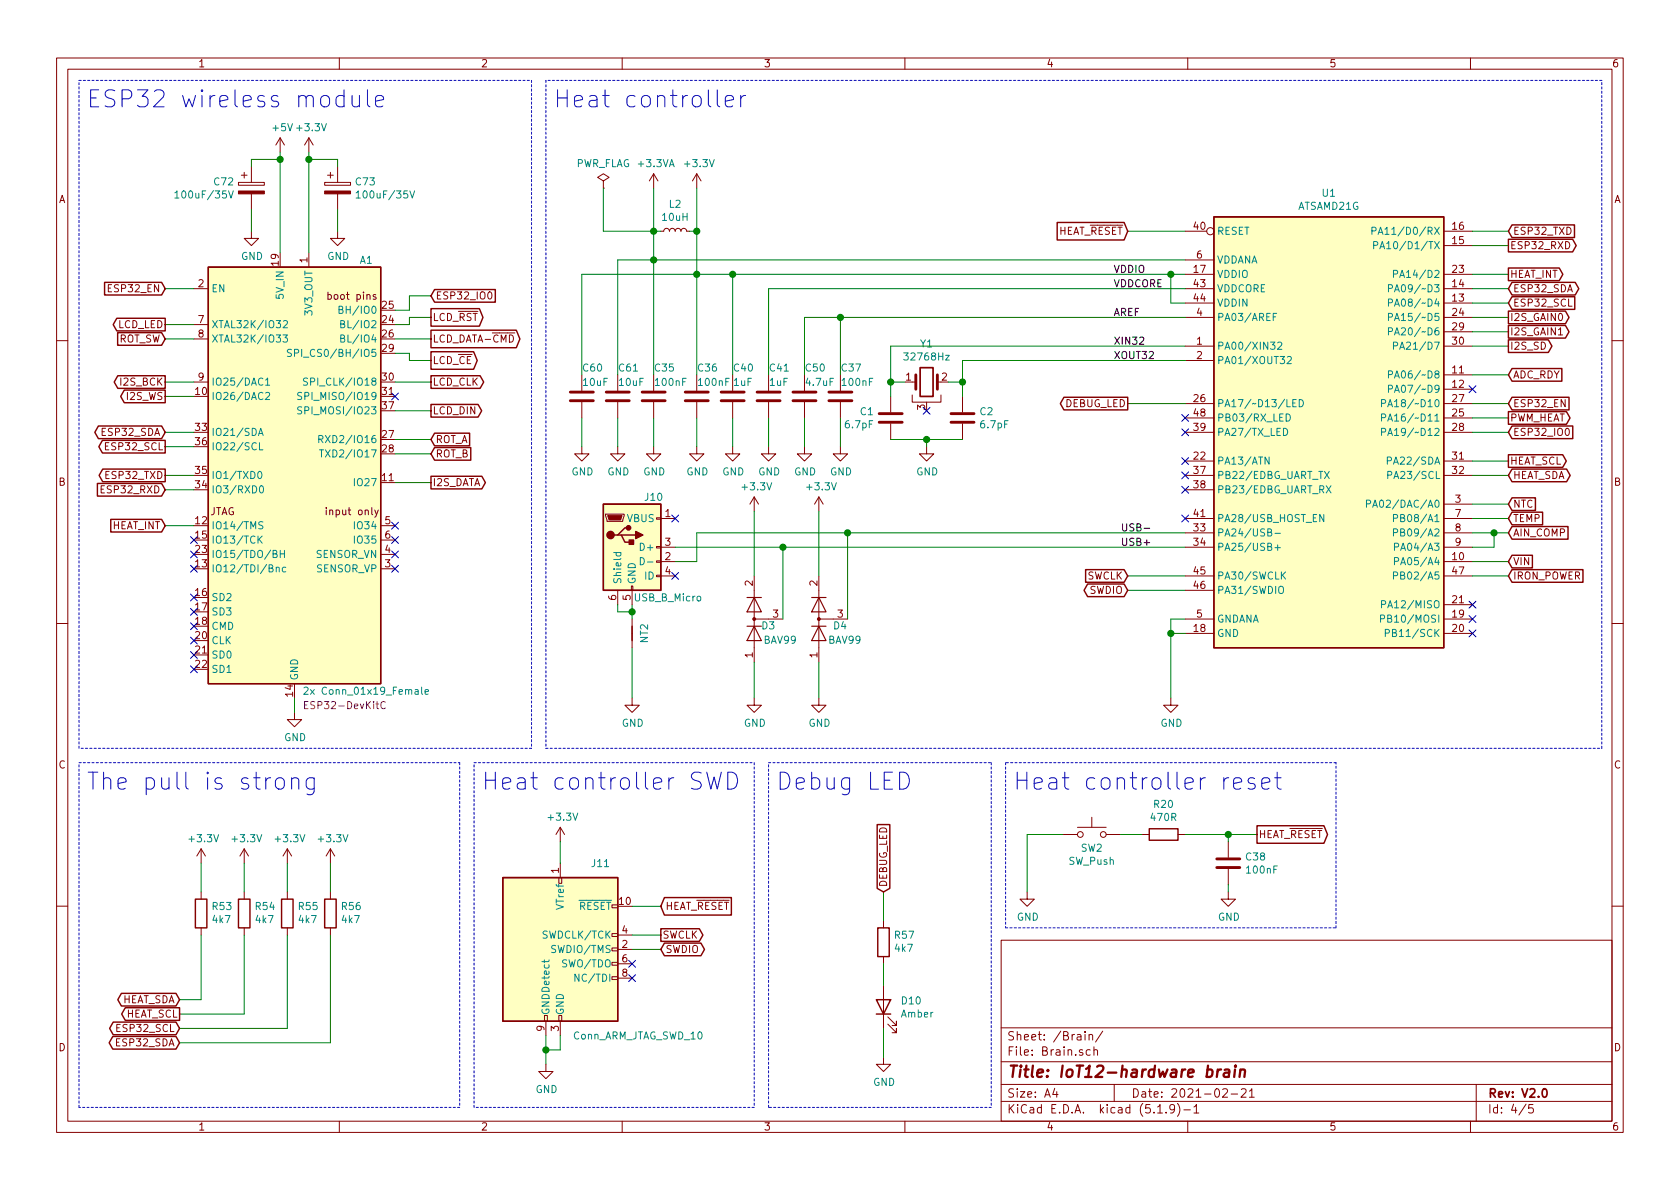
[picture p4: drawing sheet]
EESchema Schematic File Version 4
EELAYER 30 0
EELAYER END
$Descr A4 11693 8268
encoding utf-8
Sheet 4 5
Title "IoT12-hardware brain"
Date "2021-02-21"
Rev "V2.0"
Comp ""
Comment1 ""
Comment2 ""
Comment3 ""
Comment4 ""
$EndDescr
$Comp
L power:GND #PWR0153
U 1 1
P 2050 4950
F 0 "#PWR0153" H 2050 4700 50  0001 C CNN
F 1 "GND" H 2055 4777 50  0000 C CNN
F 2 "" H 2050 4950 50  0001 C CNN
F 3 "" H 2050 4950 50  0001 C CNN
	1    2050 4950
	1    0    0    -1  
$EndComp
$Comp
L power:+5V #PWR0132
U 1 1
P 1950 1050
F 0 "#PWR0132" H 1950 900 50  0001 C CNN
F 1 "+5V" H 1965 1223 50  0000 C CNN
F 2 "" H 1950 1050 50  0001 C CNN
F 3 "" H 1950 1050 50  0001 C CNN
	1    1950 1050
	1    0    0    -1  
$EndComp
Wire Wire Line
	1950 1750 1950 1100
Wire Notes Line
	550  5200 550  550 
Wire Notes Line
	550  550  3700 550 
Wire Notes Line
	3700 550  3700 5200
Wire Notes Line
	3700 5200 550  5200
$Comp
L power:+3.3V #PWR0133
U 1 1
P 2150 1050
F 0 "#PWR0133" H 2150 900 50  0001 C CNN
F 1 "+3.3V" H 2165 1223 50  0000 C CNN
F 2 "" H 2150 1050 50  0001 C CNN
F 3 "" H 2150 1050 50  0001 C CNN
	1    2150 1050
	1    0    0    -1  
$EndComp
Text Notes 600  750  0    118  ~ 0
ESP32 wireless module
Text GLabel 1150 2250 0    50   Output ~ 0
LCD_LED
Wire Wire Line
	1150 2250 1350 2250
Text GLabel 1150 3000 0    50   BiDi ~ 0
ESP32_SDA
Text GLabel 1150 3100 0    50   Output ~ 0
ESP32_SCL
Wire Wire Line
	2150 1050 2150 1100
NoConn ~ 1350 4150
NoConn ~ 1350 4250
NoConn ~ 1350 4350
NoConn ~ 1350 4450
NoConn ~ 1350 4550
NoConn ~ 1350 4650
NoConn ~ 1350 3950
Text GLabel 3000 2500 2    50   Output ~ 0
LCD_~CE
Text GLabel 3000 2650 2    50   Output ~ 0
LCD_CLK
Text GLabel 3000 2850 2    50   Output ~ 0
LCD_DIN
Text GLabel 3000 2200 2    50   Output ~ 0
LCD_~RST
Text GLabel 3000 2350 2    50   Output ~ 0
LCD_DATA-~CMD
Text GLabel 1150 2350 0    50   Input ~ 0
ROT_SW
Text GLabel 3000 3050 2    50   Input ~ 0
ROT_A
Wire Wire Line
	2750 3050 3000 3050
Text GLabel 3000 3150 2    50   Input ~ 0
ROT_B
Wire Wire Line
	3000 3150 2750 3150
$Comp
L MCU_Module-extra:ESP32-DevKitC A1
U 1 1
P 2050 3050
F 0 "A1" H 2550 4300 50  0000 C CNN
F 1 "2x Conn_01x19_Female" H 2550 1300 50  0000 C CNN
F 2 "Module-extra:ESP32-DevKitC" H 2050 1150 50  0001 C CNN
F 3 "https://www.espressif.com/sites/default/files/documentation/esp32-wroom-32_datasheet_en.pdf" H 1750 2950 50  0001 C CNN
F 4 "ESP32-DevKitC" H 2400 1200 50  0000 C CNN "Description"
	1    2050 3050
	1    0    0    -1  
$EndComp
NoConn ~ 2750 2750
Wire Wire Line
	2850 2250 2850 2200
Wire Wire Line
	2850 2200 3000 2200
Wire Wire Line
	2750 2250 2850 2250
Wire Wire Line
	2750 2350 3000 2350
Wire Wire Line
	2750 2450 2850 2450
Wire Wire Line
	2850 2450 2850 2500
Wire Wire Line
	2850 2500 3000 2500
Wire Wire Line
	2750 2650 3000 2650
Wire Wire Line
	2750 2850 3000 2850
Wire Wire Line
	1150 2350 1350 2350
NoConn ~ 1350 3850
Wire Wire Line
	2050 4850 2050 4950
Wire Wire Line
	1350 3650 1150 3650
$Comp
L MCU_Microchip_SAMD-extra:SAMD21G_ARDUINO_M0 U1
U 1 1
P 9250 3000
F 0 "U1" H 9250 4667 50  0000 C CNN
F 1 "ATSAMD21G" H 9250 4576 50  0000 C CNN
F 2 "Package_QFP:TQFP-48_7x7mm_P0.5mm" H 9250 2800 50  0001 L CNN
F 3 "" H 9250 2800 50  0001 L CNN
	1    9250 3000
	1    0    0    -1  
$EndComp
Wire Notes Line
	3800 550  3800 5200
Wire Notes Line
	3800 5200 11150 5200
Wire Notes Line
	11150 550  3800 550 
Text Notes 3850 750  0    118  ~ 0
Heat controller
$Comp
L power:GND #PWR0152
U 1 1
P 8150 4850
F 0 "#PWR0152" H 8150 4600 50  0001 C CNN
F 1 "GND" H 8155 4677 50  0000 C CNN
F 2 "" H 8150 4850 50  0001 C CNN
F 3 "" H 8150 4850 50  0001 C CNN
	1    8150 4850
	1    0    0    -1  
$EndComp
Text GLabel 10500 3200 2    50   Output ~ 0
HEAT_SCL
Wire Wire Line
	10500 3200 10250 3200
Text GLabel 10500 3300 2    50   BiDi ~ 0
HEAT_SDA
$Comp
L Device:R R?
U 1 1
P 2000 6350
AR Path="/604268EE/60320633" Ref="R?"  Part="1" 
AR Path="/60488463/60320633" Ref="R55"  Part="1" 
F 0 "R55" H 1930 6304 50  0000 R CNN
F 1 "4k7" H 1930 6395 50  0000 R CNN
F 2 "Resistor_SMD:R_0805_2012Metric_Pad1.20x1.40mm_HandSolder" V 1930 6350 50  0001 C CNN
F 3 "~" H 2000 6350 50  0001 C CNN
	1    2000 6350
	-1   0    0    1   
$EndComp
$Comp
L Device:R R?
U 1 1
P 2300 6350
AR Path="/604268EE/6032271B" Ref="R?"  Part="1" 
AR Path="/60488463/6032271B" Ref="R56"  Part="1" 
F 0 "R56" H 2230 6304 50  0000 R CNN
F 1 "4k7" H 2230 6395 50  0000 R CNN
F 2 "Resistor_SMD:R_0805_2012Metric_Pad1.20x1.40mm_HandSolder" V 2230 6350 50  0001 C CNN
F 3 "~" H 2300 6350 50  0001 C CNN
	1    2300 6350
	-1   0    0    1   
$EndComp
$Comp
L power:+3.3V #PWR0157
U 1 1
P 2000 6000
F 0 "#PWR0157" H 2000 5850 50  0001 C CNN
F 1 "+3.3V" H 2015 6173 50  0000 C CNN
F 2 "" H 2000 6000 50  0001 C CNN
F 3 "" H 2000 6000 50  0001 C CNN
	1    2000 6000
	1    0    0    -1  
$EndComp
$Comp
L power:+3.3V #PWR0158
U 1 1
P 2300 6000
F 0 "#PWR0158" H 2300 5850 50  0001 C CNN
F 1 "+3.3V" H 2315 6173 50  0000 C CNN
F 2 "" H 2300 6000 50  0001 C CNN
F 3 "" H 2300 6000 50  0001 C CNN
	1    2300 6000
	1    0    0    -1  
$EndComp
Wire Wire Line
	2000 6200 2000 6000
Wire Wire Line
	2300 6200 2300 6000
$Comp
L Connector:USB_B_Micro J10
U 1 1
P 4400 3800
F 0 "J10" H 4550 4150 50  0000 C CNN
F 1 "USB_B_Micro" H 4650 3450 50  0000 C CNN
F 2 "Connector_USB:USB_Micro-B_Amphenol_10118194_Horizontal" H 4550 3750 50  0001 C CNN
F 3 "~" H 4550 3750 50  0001 C CNN
	1    4400 3800
	1    0    0    -1  
$EndComp
NoConn ~ 4700 3600
$Comp
L power:GND #PWR0149
U 1 1
P 4400 4850
F 0 "#PWR0149" H 4400 4600 50  0001 C CNN
F 1 "GND" H 4405 4677 50  0000 C CNN
F 2 "" H 4400 4850 50  0001 C CNN
F 3 "" H 4400 4850 50  0001 C CNN
	1    4400 4850
	1    0    0    -1  
$EndComp
Wire Wire Line
	4400 4850 4400 4500
NoConn ~ 4700 4000
Wire Wire Line
	4700 3800 5450 3800
Wire Wire Line
	4700 3900 4850 3900
Wire Wire Line
	4850 3900 4850 3700
Wire Wire Line
	4850 3700 5900 3700
$Comp
L Diode:BAV99 D?
U 1 1
P 5250 4300
AR Path="/604268EE/60335729" Ref="D?"  Part="1" 
AR Path="/60488463/60335729" Ref="D3"  Part="1" 
F 0 "D3" V 5200 4150 50  0000 L CNN
F 1 "BAV99" V 5100 4000 50  0000 L CNN
F 2 "Package_TO_SOT_SMD:SOT-23" H 5250 3800 50  0001 C CNN
F 3 "https://assets.nexperia.com/documents/data-sheet/BAV99_SER.pdf" H 5250 4300 50  0001 C CNN
	1    5250 4300
	0    -1   -1   0   
$EndComp
Wire Wire Line
	5450 4300 5450 3800
Connection ~ 5450 3800
Wire Wire Line
	5450 3800 8250 3800
Wire Wire Line
	5900 4300 5900 3700
Connection ~ 5900 3700
Wire Wire Line
	5900 3700 8250 3700
$Comp
L power:GND #PWR0150
U 1 1
P 5250 4850
F 0 "#PWR0150" H 5250 4600 50  0001 C CNN
F 1 "GND" H 5255 4677 50  0000 C CNN
F 2 "" H 5250 4850 50  0001 C CNN
F 3 "" H 5250 4850 50  0001 C CNN
	1    5250 4850
	1    0    0    -1  
$EndComp
$Comp
L power:GND #PWR0151
U 1 1
P 5700 4850
F 0 "#PWR0151" H 5700 4600 50  0001 C CNN
F 1 "GND" H 5705 4677 50  0000 C CNN
F 2 "" H 5700 4850 50  0001 C CNN
F 3 "" H 5700 4850 50  0001 C CNN
	1    5700 4850
	1    0    0    -1  
$EndComp
Wire Wire Line
	5250 4600 5250 4850
Wire Wire Line
	5700 4600 5700 4850
$Comp
L power:+3.3V #PWR0147
U 1 1
P 5250 3550
F 0 "#PWR0147" H 5250 3400 50  0001 C CNN
F 1 "+3.3V" H 5265 3723 50  0000 C CNN
F 2 "" H 5250 3550 50  0001 C CNN
F 3 "" H 5250 3550 50  0001 C CNN
	1    5250 3550
	1    0    0    -1  
$EndComp
$Comp
L power:+3.3V #PWR0148
U 1 1
P 5700 3550
F 0 "#PWR0148" H 5700 3400 50  0001 C CNN
F 1 "+3.3V" H 5715 3723 50  0000 C CNN
F 2 "" H 5700 3550 50  0001 C CNN
F 3 "" H 5700 3550 50  0001 C CNN
	1    5700 3550
	1    0    0    -1  
$EndComp
Wire Wire Line
	5700 3550 5700 4000
Wire Wire Line
	5250 3550 5250 4000
$Comp
L Connector:Conn_ARM_JTAG_SWD_10 J11
U 1 1
P 3900 6600
F 0 "J11" H 4250 7200 50  0000 R CNN
F 1 "Conn_ARM_JTAG_SWD_10" H 4900 6000 50  0000 R CNN
F 2 "Connector_PinHeader_2.54mm:PinHeader_2x05_P2.54mm_Vertical" H 3900 6600 50  0001 C CNN
F 3 "http://infocenter.arm.com/help/topic/com.arm.doc.ddi0314h/DDI0314H_coresight_components_trm.pdf" V 3550 5350 50  0001 C CNN
	1    3900 6600
	1    0    0    -1  
$EndComp
Wire Notes Line
	3300 5300 5250 5300
Wire Notes Line
	5250 5300 5250 7700
Wire Notes Line
	5250 7700 3300 7700
Wire Notes Line
	3300 7700 3300 5300
Text Notes 3350 5500 0    118  ~ 0
Heat controller SWD
$Comp
L power:GND #PWR0162
U 1 1
P 3800 7400
F 0 "#PWR0162" H 3800 7150 50  0001 C CNN
F 1 "GND" H 3805 7227 50  0000 C CNN
F 2 "" H 3800 7400 50  0001 C CNN
F 3 "" H 3800 7400 50  0001 C CNN
	1    3800 7400
	1    0    0    -1  
$EndComp
Wire Wire Line
	3800 7400 3800 7300
Wire Wire Line
	3900 7200 3900 7300
Wire Wire Line
	3900 7300 3800 7300
Connection ~ 3800 7300
Wire Wire Line
	3800 7300 3800 7200
$Comp
L power:+3.3V #PWR0154
U 1 1
P 3900 5850
F 0 "#PWR0154" H 3900 5700 50  0001 C CNN
F 1 "+3.3V" H 3915 6023 50  0000 C CNN
F 2 "" H 3900 5850 50  0001 C CNN
F 3 "" H 3900 5850 50  0001 C CNN
	1    3900 5850
	1    0    0    -1  
$EndComp
Wire Wire Line
	3900 5850 3900 6000
Text GLabel 7850 1600 0    50   Input ~ 0
HEAT_~RESET
Text GLabel 4600 6300 2    50   Input ~ 0
HEAT_~RESET
Wire Wire Line
	4400 6300 4600 6300
NoConn ~ 4400 6800
NoConn ~ 4400 6700
Wire Wire Line
	4400 6500 4600 6500
Wire Wire Line
	4400 6600 4600 6600
Text GLabel 4600 6500 2    50   Output ~ 0
SWCLK
Text GLabel 7850 4000 0    50   Input ~ 0
SWCLK
Text GLabel 7850 4100 0    50   BiDi ~ 0
SWDIO
Text GLabel 4600 6600 2    50   BiDi ~ 0
SWDIO
$Comp
L Device:C C?
U 1 1
P 8550 6000
AR Path="/6029EF83/6035A716" Ref="C?"  Part="1" 
AR Path="/60488463/6035A716" Ref="C38"  Part="1" 
F 0 "C38" H 8665 6046 50  0000 L CNN
F 1 "100nF" H 8665 5955 50  0000 L CNN
F 2 "Capacitor_SMD:C_0805_2012Metric_Pad1.18x1.45mm_HandSolder" H 8588 5850 50  0001 C CNN
F 3 "~" H 8550 6000 50  0001 C CNN
	1    8550 6000
	1    0    0    -1  
$EndComp
$Comp
L Device:R R?
U 1 1
P 8100 5800
AR Path="/604268EE/6035BB84" Ref="R?"  Part="1" 
AR Path="/60488463/6035BB84" Ref="R20"  Part="1" 
F 0 "R20" V 8307 5800 50  0000 C CNN
F 1 "470R" V 8216 5800 50  0000 C CNN
F 2 "Resistor_SMD:R_0805_2012Metric_Pad1.20x1.40mm_HandSolder" V 8030 5800 50  0001 C CNN
F 3 "~" H 8100 5800 50  0001 C CNN
	1    8100 5800
	0    -1   -1   0   
$EndComp
Wire Notes Line
	7000 5300 7000 6450
Wire Notes Line
	7000 6450 9300 6450
Wire Notes Line
	9300 6450 9300 5300
Wire Notes Line
	9300 5300 7000 5300
Text Notes 7050 5500 0    118  ~ 0
Heat controller reset
Wire Wire Line
	8250 5800 8550 5800
Wire Wire Line
	8550 5800 8550 5850
$Comp
L power:GND #PWR0160
U 1 1
P 8550 6200
F 0 "#PWR0160" H 8550 5950 50  0001 C CNN
F 1 "GND" H 8555 6027 50  0000 C CNN
F 2 "" H 8550 6200 50  0001 C CNN
F 3 "" H 8550 6200 50  0001 C CNN
	1    8550 6200
	1    0    0    -1  
$EndComp
Wire Wire Line
	8550 6200 8550 6150
Text GLabel 8750 5800 2    50   Output ~ 0
HEAT_~RESET
Wire Wire Line
	8550 5800 8750 5800
Connection ~ 8550 5800
$Comp
L Switch:SW_Push SW2
U 1 1
P 7600 5800
F 0 "SW2" H 7600 5707 50  0000 C CNN
F 1 "SW_Push" H 7600 5616 50  0000 C CNN
F 2 "Button_Switch_SMD:SW_SPST_CK_RS282G05A3" H 7600 6000 50  0001 C CNN
F 3 "~" H 7600 6000 50  0001 C CNN
	1    7600 5800
	1    0    0    -1  
$EndComp
Wire Wire Line
	7800 5800 7950 5800
$Comp
L power:GND #PWR0159
U 1 1
P 7150 6200
F 0 "#PWR0159" H 7150 5950 50  0001 C CNN
F 1 "GND" H 7155 6027 50  0000 C CNN
F 2 "" H 7150 6200 50  0001 C CNN
F 3 "" H 7150 6200 50  0001 C CNN
	1    7150 6200
	1    0    0    -1  
$EndComp
Wire Wire Line
	7400 5800 7150 5800
Wire Wire Line
	7150 5800 7150 6200
$Comp
L Device:Crystal_GND3 Y1
U 1 1
P 6450 2650
F 0 "Y1" H 6450 2918 50  0000 C CNN
F 1 "32768Hz" H 6450 2827 50  0000 C CNN
F 2 "Crystal:Crystal_C26-LF_D2.1mm_L6.5mm_Horizontal_1EP_style1" H 6450 2650 50  0001 C CNN
F 3 "~" H 6450 2650 50  0001 C CNN
	1    6450 2650
	1    0    0    -1  
$EndComp
$Comp
L Device:C C?
U 1 1
P 6700 2900
AR Path="/6029EF83/6037167D" Ref="C?"  Part="1" 
AR Path="/60488463/6037167D" Ref="C2"  Part="1" 
F 0 "C2" H 6815 2946 50  0000 L CNN
F 1 "6.7pF" H 6815 2855 50  0000 L CNN
F 2 "Capacitor_SMD:C_0805_2012Metric_Pad1.18x1.45mm_HandSolder" H 6738 2750 50  0001 C CNN
F 3 "~" H 6700 2900 50  0001 C CNN
	1    6700 2900
	1    0    0    -1  
$EndComp
$Comp
L Device:C C?
U 1 1
P 6200 2900
AR Path="/6029EF83/60371DFA" Ref="C?"  Part="1" 
AR Path="/60488463/60371DFA" Ref="C1"  Part="1" 
F 0 "C1" H 6086 2946 50  0000 R CNN
F 1 "6.7pF" H 6086 2855 50  0000 R CNN
F 2 "Capacitor_SMD:C_0805_2012Metric_Pad1.18x1.45mm_HandSolder" H 6238 2750 50  0001 C CNN
F 3 "~" H 6200 2900 50  0001 C CNN
	1    6200 2900
	1    0    0    -1  
$EndComp
$Comp
L power:GND #PWR0146
U 1 1
P 6450 3100
F 0 "#PWR0146" H 6450 2850 50  0001 C CNN
F 1 "GND" H 6455 2927 50  0000 C CNN
F 2 "" H 6450 3100 50  0001 C CNN
F 3 "" H 6450 3100 50  0001 C CNN
	1    6450 3100
	1    0    0    -1  
$EndComp
Wire Wire Line
	6300 2650 6200 2650
Wire Wire Line
	6200 2650 6200 2750
Wire Wire Line
	6600 2650 6700 2650
Wire Wire Line
	6700 2650 6700 2750
Wire Wire Line
	6700 3050 6450 3050
Wire Wire Line
	6450 3050 6450 3100
Wire Wire Line
	6200 3050 6450 3050
Connection ~ 6450 3050
$Comp
L Device:C C?
U 1 1
P 5350 2750
AR Path="/6029EF83/6038E2CD" Ref="C?"  Part="1" 
AR Path="/60488463/6038E2CD" Ref="C41"  Part="1" 
F 0 "C41" H 5350 2950 50  0000 L CNN
F 1 "1uF" H 5350 2850 50  0000 L CNN
F 2 "Capacitor_SMD:C_0805_2012Metric_Pad1.18x1.45mm_HandSolder" H 5388 2600 50  0001 C CNN
F 3 "~" H 5350 2750 50  0001 C CNN
	1    5350 2750
	1    0    0    -1  
$EndComp
$Comp
L Device:C C?
U 1 1
P 5100 2750
AR Path="/6029EF83/6038EAD0" Ref="C?"  Part="1" 
AR Path="/60488463/6038EAD0" Ref="C40"  Part="1" 
F 0 "C40" H 5100 2950 50  0000 L CNN
F 1 "1uF" H 5100 2850 50  0000 L CNN
F 2 "Capacitor_SMD:C_0805_2012Metric_Pad1.18x1.45mm_HandSolder" H 5138 2600 50  0001 C CNN
F 3 "~" H 5100 2750 50  0001 C CNN
	1    5100 2750
	1    0    0    -1  
$EndComp
$Comp
L Device:C C?
U 1 1
P 4550 2750
AR Path="/6029EF83/6038EFDD" Ref="C?"  Part="1" 
AR Path="/60488463/6038EFDD" Ref="C35"  Part="1" 
F 0 "C35" H 4550 2950 50  0000 L CNN
F 1 "100nF" H 4550 2850 50  0000 L CNN
F 2 "Capacitor_SMD:C_0805_2012Metric_Pad1.18x1.45mm_HandSolder" H 4588 2600 50  0001 C CNN
F 3 "~" H 4550 2750 50  0001 C CNN
	1    4550 2750
	1    0    0    -1  
$EndComp
$Comp
L Device:C C?
U 1 1
P 4850 2750
AR Path="/6029EF83/6039145A" Ref="C?"  Part="1" 
AR Path="/60488463/6039145A" Ref="C36"  Part="1" 
F 0 "C36" H 4850 2950 50  0000 L CNN
F 1 "100nF" H 4850 2850 50  0000 L CNN
F 2 "Capacitor_SMD:C_0805_2012Metric_Pad1.18x1.45mm_HandSolder" H 4888 2600 50  0001 C CNN
F 3 "~" H 4850 2750 50  0001 C CNN
	1    4850 2750
	1    0    0    -1  
$EndComp
$Comp
L power:GND #PWR0140
U 1 1
P 4550 3100
F 0 "#PWR0140" H 4550 2850 50  0001 C CNN
F 1 "GND" H 4555 2927 50  0000 C CNN
F 2 "" H 4550 3100 50  0001 C CNN
F 3 "" H 4550 3100 50  0001 C CNN
	1    4550 3100
	1    0    0    -1  
$EndComp
$Comp
L power:GND #PWR0141
U 1 1
P 4850 3100
F 0 "#PWR0141" H 4850 2850 50  0001 C CNN
F 1 "GND" H 4855 2927 50  0000 C CNN
F 2 "" H 4850 3100 50  0001 C CNN
F 3 "" H 4850 3100 50  0001 C CNN
	1    4850 3100
	1    0    0    -1  
$EndComp
$Comp
L power:GND #PWR0142
U 1 1
P 5100 3100
F 0 "#PWR0142" H 5100 2850 50  0001 C CNN
F 1 "GND" H 5105 2927 50  0000 C CNN
F 2 "" H 5100 3100 50  0001 C CNN
F 3 "" H 5100 3100 50  0001 C CNN
	1    5100 3100
	1    0    0    -1  
$EndComp
$Comp
L power:GND #PWR0143
U 1 1
P 5350 3100
F 0 "#PWR0143" H 5350 2850 50  0001 C CNN
F 1 "GND" H 5355 2927 50  0000 C CNN
F 2 "" H 5350 3100 50  0001 C CNN
F 3 "" H 5350 3100 50  0001 C CNN
	1    5350 3100
	1    0    0    -1  
$EndComp
Wire Wire Line
	4550 3100 4550 2900
Wire Wire Line
	4850 3100 4850 2900
Wire Wire Line
	5100 3100 5100 2900
Wire Wire Line
	5350 3100 5350 2900
Wire Wire Line
	5350 2000 5350 2600
Wire Wire Line
	8250 1900 8150 1900
Wire Wire Line
	5100 1900 5100 2600
Wire Wire Line
	5100 1900 4850 1900
Wire Wire Line
	4850 1900 4850 2600
Connection ~ 5100 1900
Wire Wire Line
	4550 1800 4550 2600
Wire Wire Line
	8250 2100 8150 2100
Wire Wire Line
	8150 2100 8150 1900
$Comp
L power:+3.3VA #PWR0134
U 1 1
P 4550 1300
F 0 "#PWR0134" H 4550 1150 50  0001 C CNN
F 1 "+3.3VA" H 4565 1473 50  0000 C CNN
F 2 "" H 4550 1300 50  0001 C CNN
F 3 "" H 4550 1300 50  0001 C CNN
	1    4550 1300
	1    0    0    -1  
$EndComp
Wire Wire Line
	4550 1800 4550 1600
Connection ~ 4550 1800
$Comp
L power:+3.3V #PWR0135
U 1 1
P 4850 1300
F 0 "#PWR0135" H 4850 1150 50  0001 C CNN
F 1 "+3.3V" H 4865 1473 50  0000 C CNN
F 2 "" H 4850 1300 50  0001 C CNN
F 3 "" H 4850 1300 50  0001 C CNN
	1    4850 1300
	1    0    0    -1  
$EndComp
Wire Wire Line
	4850 1900 4850 1600
Connection ~ 4850 1900
$Comp
L Device:C C?
U 1 1
P 4300 2750
AR Path="/6029EF83/603C632B" Ref="C?"  Part="1" 
AR Path="/60488463/603C632B" Ref="C61"  Part="1" 
F 0 "C61" H 4300 2950 50  0000 L CNN
F 1 "10uF" H 4300 2850 50  0000 L CNN
F 2 "Capacitor_SMD:C_0805_2012Metric_Pad1.18x1.45mm_HandSolder" H 4338 2600 50  0001 C CNN
F 3 "~" H 4300 2750 50  0001 C CNN
	1    4300 2750
	1    0    0    -1  
$EndComp
$Comp
L Device:C C?
U 1 1
P 4050 2750
AR Path="/6029EF83/603C673A" Ref="C?"  Part="1" 
AR Path="/60488463/603C673A" Ref="C60"  Part="1" 
F 0 "C60" H 4050 2950 50  0000 L CNN
F 1 "10uF" H 4050 2850 50  0000 L CNN
F 2 "Capacitor_SMD:C_0805_2012Metric_Pad1.18x1.45mm_HandSolder" H 4088 2600 50  0001 C CNN
F 3 "~" H 4050 2750 50  0001 C CNN
	1    4050 2750
	1    0    0    -1  
$EndComp
$Comp
L power:GND #PWR0139
U 1 1
P 4300 3100
F 0 "#PWR0139" H 4300 2850 50  0001 C CNN
F 1 "GND" H 4305 2927 50  0000 C CNN
F 2 "" H 4300 3100 50  0001 C CNN
F 3 "" H 4300 3100 50  0001 C CNN
	1    4300 3100
	1    0    0    -1  
$EndComp
$Comp
L power:GND #PWR0138
U 1 1
P 4050 3100
F 0 "#PWR0138" H 4050 2850 50  0001 C CNN
F 1 "GND" H 4055 2927 50  0000 C CNN
F 2 "" H 4050 3100 50  0001 C CNN
F 3 "" H 4050 3100 50  0001 C CNN
	1    4050 3100
	1    0    0    -1  
$EndComp
Wire Wire Line
	4050 2900 4050 3100
Wire Wire Line
	4300 2900 4300 3100
Wire Wire Line
	4300 2600 4300 1800
Wire Wire Line
	4300 1800 4550 1800
Wire Wire Line
	4050 1900 4050 2600
Wire Wire Line
	4050 1900 4850 1900
$Comp
L Device:L_Small L2
U 1 1
P 4700 1600
F 0 "L2" V 4885 1600 50  0000 C CNN
F 1 "10uH" V 4794 1600 50  0000 C CNN
F 2 "Inductor_SMD:L_0805_2012Metric_Pad1.15x1.40mm_HandSolder" H 4700 1600 50  0001 C CNN
F 3 "~" H 4700 1600 50  0001 C CNN
	1    4700 1600
	0    -1   -1   0   
$EndComp
Wire Wire Line
	4800 1600 4850 1600
Connection ~ 4850 1600
Wire Wire Line
	4850 1600 4850 1300
Wire Wire Line
	4600 1600 4550 1600
Connection ~ 4550 1600
Wire Wire Line
	4550 1600 4550 1300
$Comp
L power:PWR_FLAG #FLG0108
U 1 1
P 4200 1300
F 0 "#FLG0108" H 4200 1375 50  0001 C CNN
F 1 "PWR_FLAG" H 4200 1473 50  0000 C CNN
F 2 "" H 4200 1300 50  0001 C CNN
F 3 "~" H 4200 1300 50  0001 C CNN
	1    4200 1300
	1    0    0    -1  
$EndComp
Wire Wire Line
	4550 1600 4200 1600
Wire Wire Line
	4200 1600 4200 1300
Text GLabel 10500 4000 2    50   Input ~ 0
IRON_POWER
Wire Wire Line
	10500 4000 10250 4000
Text GLabel 10500 3900 2    50   Input ~ 0
VIN
Wire Wire Line
	10500 3900 10250 3900
$Comp
L power:GND #PWR?
U 1 1
P 6150 7350
AR Path="/604A18A1/60485902" Ref="#PWR?"  Part="1" 
AR Path="/60488463/60485902" Ref="#PWR0161"  Part="1" 
F 0 "#PWR0161" H 6150 7100 50  0001 C CNN
F 1 "GND" H 6155 7177 50  0000 C CNN
F 2 "" H 6150 7350 50  0001 C CNN
F 3 "" H 6150 7350 50  0001 C CNN
	1    6150 7350
	1    0    0    -1  
$EndComp
$Comp
L Device:R R?
U 1 1
P 6150 6550
AR Path="/604A18A1/60485908" Ref="R?"  Part="1" 
AR Path="/60488463/60485908" Ref="R57"  Part="1" 
F 0 "R57" H 6080 6504 50  0000 R CNN
F 1 "4k7" H 6080 6595 50  0000 R CNN
F 2 "Resistor_SMD:R_0805_2012Metric_Pad1.20x1.40mm_HandSolder" V 6080 6550 50  0001 C CNN
F 3 "~" H 6150 6550 50  0001 C CNN
	1    6150 6550
	-1   0    0    1   
$EndComp
$Comp
L Device:LED D?
U 1 1
P 6150 7000
AR Path="/604A18A1/6048590E" Ref="D?"  Part="1" 
AR Path="/60488463/6048590E" Ref="D10"  Part="1" 
F 0 "D10" V 6189 6882 50  0000 R CNN
F 1 "Amber" V 6098 6882 50  0000 R CNN
F 2 "LED_SMD:LED_0805_2012Metric_Pad1.15x1.40mm_HandSolder" H 6150 7000 50  0001 C CNN
F 3 "~" H 6150 7000 50  0001 C CNN
	1    6150 7000
	0    -1   -1   0   
$EndComp
Wire Notes Line
	6900 5300 6900 7700
Wire Notes Line
	6900 7700 5350 7700
Wire Notes Line
	5350 7700 5350 5300
Wire Notes Line
	5350 5300 6900 5300
Text GLabel 7850 2800 0    50   Output ~ 0
DEBUG_LED
Wire Wire Line
	8250 2800 7850 2800
Text GLabel 6150 6200 1    50   Input ~ 0
DEBUG_LED
Text Notes 5400 5500 0    118  ~ 0
Debug LED
Text GLabel 10500 2900 2    50   Output ~ 0
PWM_HEAT
Wire Wire Line
	10500 2900 10250 2900
Text GLabel 10500 3700 2    50   Input ~ 0
AIN_COMP
Text GLabel 10500 3600 2    50   Input ~ 0
TEMP
Wire Wire Line
	10250 3700 10400 3700
Wire Wire Line
	10250 3800 10400 3800
Wire Wire Line
	10400 3800 10400 3700
Connection ~ 10400 3700
Wire Wire Line
	10400 3700 10500 3700
Wire Wire Line
	6150 6200 6150 6400
Wire Wire Line
	6150 6700 6150 6850
Wire Wire Line
	6150 7150 6150 7350
Text GLabel 1150 2650 0    50   Output ~ 0
I2S_BCK
Text GLabel 1150 2750 0    50   Output ~ 0
I2S_WS
Wire Wire Line
	1150 2650 1350 2650
Wire Wire Line
	1350 2750 1150 2750
Text GLabel 3000 3350 2    50   Output ~ 0
I2S_DATA
Wire Wire Line
	2750 3350 3000 3350
Text GLabel 10500 3500 2    50   Input ~ 0
NTC
Text GLabel 10500 1900 2    50   Output ~ 0
HEAT_INT
Wire Wire Line
	10250 1900 10500 1900
Text GLabel 10500 2200 2    50   Output ~ 0
I2S_GAIN0
Text GLabel 10500 2300 2    50   Output ~ 0
I2S_GAIN1
Text GLabel 10500 2400 2    50   Output ~ 0
I2S_SD
Wire Wire Line
	10500 2200 10250 2200
Wire Wire Line
	10250 2300 10500 2300
Wire Wire Line
	10500 2400 10250 2400
$Comp
L Device:Net-Tie_2 NT?
U 1 1
P 4400 4400
AR Path="/604A18A1/6072DD15" Ref="NT?"  Part="1" 
AR Path="/60488463/6072DD15" Ref="NT2"  Part="1" 
F 0 "NT2" H 4400 4489 50  0000 C CNN
F 1 "~" H 4400 4490 50  0000 C CNN
F 2 "NetTie-extra:NetTie-2_SMD_Pad0.25mm" H 4400 4400 50  0001 C CNN
F 3 "~" H 4400 4400 50  0001 C CNN
	1    4400 4400
	0    1    1    0   
$EndComp
Wire Wire Line
	4400 4300 4400 4250
Wire Wire Line
	4400 4250 4300 4250
Wire Wire Line
	4300 4250 4300 4200
Connection ~ 4400 4250
Wire Wire Line
	4400 4250 4400 4200
Text Label 7800 3700 0    50   ~ 0
USB-
Text Label 7800 3800 0    50   ~ 0
USB+
Text Label 7750 1900 0    50   ~ 0
VDDIO
Text Label 7750 2000 0    50   ~ 0
VDDCORE
$Comp
L Device:CP C?
U 1 1
P 2350 1300
AR Path="/604268EE/608DD07A" Ref="C?"  Part="1" 
AR Path="/60488463/608DD07A" Ref="C73"  Part="1" 
F 0 "C73" H 2468 1346 50  0000 L CNN
F 1 "100uF/35V" H 2468 1255 50  0000 L CNN
F 2 "Capacitor_SMD:CP_Elec_6.3x7.7" H 2388 1150 50  0001 C CNN
F 3 "~" H 2350 1300 50  0001 C CNN
	1    2350 1300
	1    0    0    -1  
$EndComp
$Comp
L power:GND #PWR0137
U 1 1
P 2350 1600
F 0 "#PWR0137" H 2350 1350 50  0001 C CNN
F 1 "GND" H 2355 1427 50  0000 C CNN
F 2 "" H 2350 1600 50  0001 C CNN
F 3 "" H 2350 1600 50  0001 C CNN
	1    2350 1600
	1    0    0    -1  
$EndComp
$Comp
L Device:CP C?
U 1 1
P 1750 1300
AR Path="/604268EE/608EB32A" Ref="C?"  Part="1" 
AR Path="/60488463/608EB32A" Ref="C72"  Part="1" 
F 0 "C72" H 1633 1346 50  0000 R CNN
F 1 "100uF/35V" H 1633 1255 50  0000 R CNN
F 2 "Capacitor_SMD:CP_Elec_6.3x7.7" H 1788 1150 50  0001 C CNN
F 3 "~" H 1750 1300 50  0001 C CNN
	1    1750 1300
	1    0    0    -1  
$EndComp
Wire Wire Line
	2350 1150 2350 1100
Wire Wire Line
	2350 1100 2150 1100
Connection ~ 2150 1100
Wire Wire Line
	2150 1100 2150 1750
Wire Wire Line
	1750 1150 1750 1100
Wire Wire Line
	1750 1100 1950 1100
Connection ~ 1950 1100
Wire Wire Line
	1950 1100 1950 1050
Wire Wire Line
	2350 1600 2350 1450
$Comp
L power:GND #PWR0136
U 1 1
P 1750 1600
F 0 "#PWR0136" H 1750 1350 50  0001 C CNN
F 1 "GND" H 1755 1427 50  0000 C CNN
F 2 "" H 1750 1600 50  0001 C CNN
F 3 "" H 1750 1600 50  0001 C CNN
	1    1750 1600
	1    0    0    -1  
$EndComp
Wire Wire Line
	1750 1600 1750 1450
NoConn ~ 6450 2850
NoConn ~ 1350 3750
NoConn ~ 2750 3850
NoConn ~ 2750 3950
NoConn ~ 2750 3750
Wire Notes Line
	550  5300 3200 5300
Wire Notes Line
	3200 5300 3200 7700
Wire Notes Line
	3200 7700 550  7700
Wire Notes Line
	550  7700 550  5300
Text GLabel 1250 7150 0    50   BiDi ~ 0
ESP32_SCL
Wire Wire Line
	1150 3100 1350 3100
Wire Wire Line
	1250 7150 2000 7150
Wire Wire Line
	2000 6500 2000 7150
Text GLabel 1250 7250 0    50   BiDi ~ 0
ESP32_SDA
Wire Wire Line
	1150 3000 1350 3000
Wire Wire Line
	1250 7250 2300 7250
Wire Wire Line
	2300 6500 2300 7250
NoConn ~ 2750 3650
Text GLabel 1150 3650 0    50   Input ~ 0
HEAT_INT
$Comp
L Diode:BAV99 D?
U 1 1
P 5700 4300
AR Path="/604268EE/60334D21" Ref="D?"  Part="1" 
AR Path="/60488463/60334D21" Ref="D4"  Part="1" 
F 0 "D4" V 5650 4100 50  0000 L CNN
F 1 "BAV99" V 5550 4000 50  0000 L CNN
F 2 "Package_TO_SOT_SMD:SOT-23" H 5700 3800 50  0001 C CNN
F 3 "https://assets.nexperia.com/documents/data-sheet/BAV99_SER.pdf" H 5700 4300 50  0001 C CNN
	1    5700 4300
	0    -1   -1   0   
$EndComp
Text GLabel 10500 2000 2    50   BiDi ~ 0
ESP32_SDA
Wire Wire Line
	10500 2000 10250 2000
$Comp
L Device:R R?
U 1 1
P 1400 6350
AR Path="/604268EE/60317913" Ref="R?"  Part="1" 
AR Path="/60488463/60317913" Ref="R53"  Part="1" 
F 0 "R53" H 1330 6304 50  0000 R CNN
F 1 "4k7" H 1330 6395 50  0000 R CNN
F 2 "Resistor_SMD:R_0805_2012Metric_Pad1.20x1.40mm_HandSolder" V 1330 6350 50  0001 C CNN
F 3 "~" H 1400 6350 50  0001 C CNN
	1    1400 6350
	-1   0    0    1   
$EndComp
$Comp
L Device:R R?
U 1 1
P 1700 6350
AR Path="/604268EE/60317E31" Ref="R?"  Part="1" 
AR Path="/60488463/60317E31" Ref="R54"  Part="1" 
F 0 "R54" H 1630 6304 50  0000 R CNN
F 1 "4k7" H 1630 6395 50  0000 R CNN
F 2 "Resistor_SMD:R_0805_2012Metric_Pad1.20x1.40mm_HandSolder" V 1630 6350 50  0001 C CNN
F 3 "~" H 1700 6350 50  0001 C CNN
	1    1700 6350
	-1   0    0    1   
$EndComp
$Comp
L power:+3.3V #PWR0155
U 1 1
P 1400 6000
F 0 "#PWR0155" H 1400 5850 50  0001 C CNN
F 1 "+3.3V" H 1415 6173 50  0000 C CNN
F 2 "" H 1400 6000 50  0001 C CNN
F 3 "" H 1400 6000 50  0001 C CNN
	1    1400 6000
	1    0    0    -1  
$EndComp
$Comp
L power:+3.3V #PWR0156
U 1 1
P 1700 6000
F 0 "#PWR0156" H 1700 5850 50  0001 C CNN
F 1 "+3.3V" H 1715 6173 50  0000 C CNN
F 2 "" H 1700 6000 50  0001 C CNN
F 3 "" H 1700 6000 50  0001 C CNN
	1    1700 6000
	1    0    0    -1  
$EndComp
Wire Wire Line
	1400 6200 1400 6000
Wire Wire Line
	1700 6200 1700 6000
Text GLabel 1250 7050 0    50   Output ~ 0
HEAT_SCL
Text GLabel 1250 6950 0    50   BiDi ~ 0
HEAT_SDA
Wire Wire Line
	1250 6950 1400 6950
Wire Wire Line
	1400 6950 1400 6500
Wire Wire Line
	1250 7050 1700 7050
Wire Wire Line
	1700 7050 1700 6500
Text Notes 600  5500 0    118  ~ 0
The pull is strong
Text GLabel 10500 2100 2    50   Input ~ 0
ESP32_SCL
Wire Notes Line
	11150 5200 11150 550 
Wire Wire Line
	10500 3300 10250 3300
Wire Wire Line
	7850 1600 8250 1600
Wire Wire Line
	7850 4000 8250 4000
Wire Wire Line
	7850 4100 8250 4100
Wire Wire Line
	4550 1800 8250 1800
Wire Wire Line
	10500 3600 10250 3600
Wire Wire Line
	10500 3500 10250 3500
Wire Wire Line
	10500 2100 10250 2100
NoConn ~ 8250 3600
NoConn ~ 8250 3400
NoConn ~ 8250 3300
NoConn ~ 8250 3200
$Comp
L Device:C C?
U 1 1
P 5850 2750
AR Path="/6029EF83/6047C861" Ref="C?"  Part="1" 
AR Path="/60488463/6047C861" Ref="C37"  Part="1" 
F 0 "C37" H 5850 2950 50  0000 L CNN
F 1 "100nF" H 5850 2850 50  0000 L CNN
F 2 "Capacitor_SMD:C_0805_2012Metric_Pad1.18x1.45mm_HandSolder" H 5888 2600 50  0001 C CNN
F 3 "~" H 5850 2750 50  0001 C CNN
	1    5850 2750
	1    0    0    -1  
$EndComp
$Comp
L power:GND #PWR0145
U 1 1
P 5850 3100
F 0 "#PWR0145" H 5850 2850 50  0001 C CNN
F 1 "GND" H 5855 2927 50  0000 C CNN
F 2 "" H 5850 3100 50  0001 C CNN
F 3 "" H 5850 3100 50  0001 C CNN
	1    5850 3100
	1    0    0    -1  
$EndComp
Wire Wire Line
	5850 3100 5850 2900
$Comp
L Device:C C?
U 1 1
P 5600 2750
AR Path="/6029EF83/6048B387" Ref="C?"  Part="1" 
AR Path="/60488463/6048B387" Ref="C50"  Part="1" 
F 0 "C50" H 5600 2950 50  0000 L CNN
F 1 "4.7uF" H 5600 2850 50  0000 L CNN
F 2 "Capacitor_SMD:C_0805_2012Metric_Pad1.18x1.45mm_HandSolder" H 5638 2600 50  0001 C CNN
F 3 "~" H 5600 2750 50  0001 C CNN
	1    5600 2750
	1    0    0    -1  
$EndComp
$Comp
L power:GND #PWR0144
U 1 1
P 5600 3100
F 0 "#PWR0144" H 5600 2850 50  0001 C CNN
F 1 "GND" H 5605 2927 50  0000 C CNN
F 2 "" H 5600 3100 50  0001 C CNN
F 3 "" H 5600 3100 50  0001 C CNN
	1    5600 3100
	1    0    0    -1  
$EndComp
Wire Wire Line
	5600 3100 5600 2900
Wire Wire Line
	5100 1900 8150 1900
Connection ~ 8150 1900
Wire Wire Line
	5350 2000 8250 2000
Wire Wire Line
	8250 2200 5850 2200
Wire Wire Line
	5850 2200 5850 2600
Wire Wire Line
	5600 2200 5850 2200
Wire Wire Line
	5600 2200 5600 2600
Connection ~ 5850 2200
Wire Wire Line
	8250 2400 6200 2400
Wire Wire Line
	6200 2400 6200 2650
Connection ~ 6200 2650
Wire Wire Line
	8250 2500 6700 2500
Wire Wire Line
	6700 2500 6700 2650
Connection ~ 6700 2650
Text Label 7750 2200 0    50   ~ 0
AREF
Text Label 7750 2400 0    50   ~ 0
XIN32
Text Label 7750 2500 0    50   ~ 0
XOUT32
Wire Wire Line
	8250 4400 8150 4400
NoConn ~ 8250 3000
NoConn ~ 8250 2900
NoConn ~ 10250 4200
NoConn ~ 10250 4300
NoConn ~ 10250 4400
Text GLabel 1150 3300 0    50   Output ~ 0
ESP32_TXD
Text GLabel 1150 3400 0    50   Input ~ 0
ESP32_RXD
Wire Wire Line
	1150 3400 1350 3400
Wire Wire Line
	1150 3300 1350 3300
Text GLabel 10500 1600 2    50   Input ~ 0
ESP32_TXD
Text GLabel 10500 1700 2    50   Output ~ 0
ESP32_RXD
Wire Wire Line
	10250 1600 10500 1600
Wire Wire Line
	10500 1700 10250 1700
Text GLabel 1150 2000 0    50   Input ~ 0
ESP32_EN
Wire Wire Line
	1150 2000 1350 2000
Text GLabel 10500 2800 2    50   Input ~ 0
ESP32_EN
Text GLabel 3000 2050 2    50   Input ~ 0
ESP32_IO0
Wire Wire Line
	2750 2150 2850 2150
Wire Wire Line
	2850 2150 2850 2050
Wire Wire Line
	2850 2050 3000 2050
Text GLabel 10500 3000 2    50   Input ~ 0
ESP32_IO0
Wire Wire Line
	10500 3000 10250 3000
Wire Wire Line
	10250 2800 10500 2800
Wire Wire Line
	8150 4850 8150 4400
Text GLabel 10500 2600 2    50   Input ~ 0
ADC_RDY
Wire Wire Line
	10250 2600 10500 2600
NoConn ~ 10250 2700
Wire Wire Line
	8250 4300 8150 4300
Wire Wire Line
	8150 4300 8150 4400
Connection ~ 8150 4400
$EndSCHEMATC
